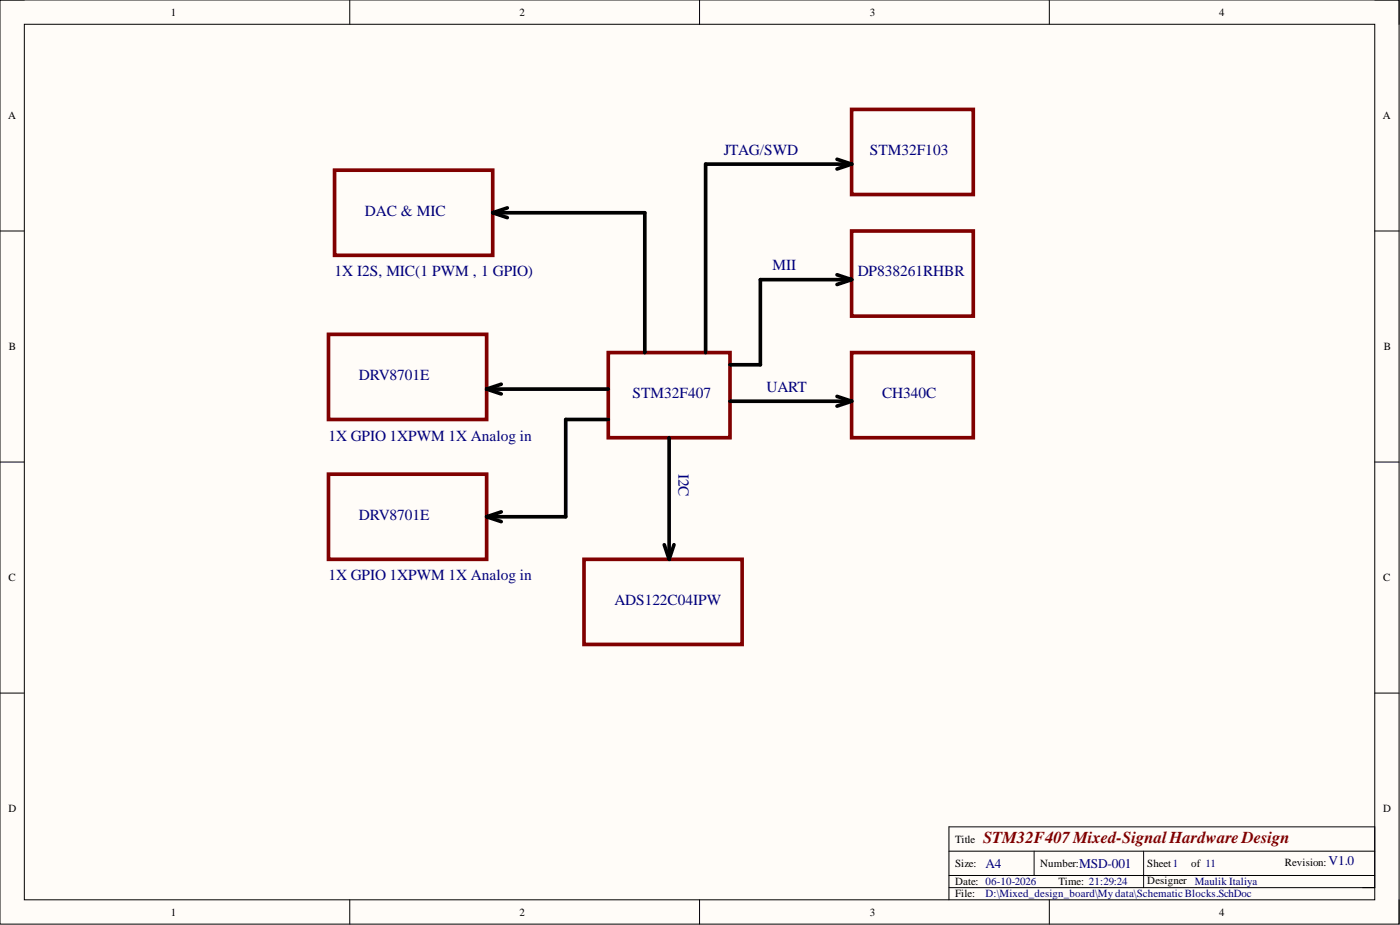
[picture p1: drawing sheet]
<svg xmlns="http://www.w3.org/2000/svg" width="292mm" height="193mm" viewBox="0 0 292 193" stroke-linecap="round" stroke-linejoin="round" font-family="sans-serif">
<path d="M0 0h291.9v192.8h-291.9z" fill-rule="evenodd" fill="#fffcf8"/>
<path d="M0 0h291.9v192.8h-291.9z" fill="none" stroke="#000" stroke-width=".21"/>
<path d="M5.1 5.1h281.7v182.6h-281.7z" fill-rule="evenodd" fill="#fffcf8"/>
<g fill="none" stroke="#000" stroke-width=".21">
<path d="M0 0h5.1M73 0v5.1M146 0v5.1M218.9 0v5.1M286.8 0h5.1v5.1M5.1 5.1h281.7v182.6h-281.7zM0 48.2h5.1M286.8 48.2h5.1M0 96.4h5.1M286.8 96.4h5.1M0 144.6h5.1M286.8 144.6h5.1"/>
<path d="M198 177.6h88.8M215.8 177.6v5M238.6 177.6v7.6M73 187.7v5.1M146 187.7v5.1M198 185.2h88.8v-12.7h-88.8v15.2M198 182.6h88.8M218.9 187.7v5.1M291.9 187.7v5.1"/>
</g>
<path d="M69.8 35.5h33v17.8h-33zM177.7 22.8h25.4v17.8h-25.4zM177.7 48.2h25.4v17.7h-25.4zM68.5 69.8h33v17.7h-33zM126.9 73.6h25.4v17.7h-25.4zM177.7 73.6h25.4v17.7h-25.4zM68.5 98.9h33v17.8h-33zM121.8 116.7h33v17.7h-33z" fill="none" stroke="#800000" stroke-width=".76"/>
<g fill="none" stroke="#000" stroke-width=".76">
<path d="M174.6 33.2l3.1 1M177.7 34.2h-30.5v39.4M177.7 34.2l-3.1 1.1M102.8 44.4h31.7v29.2M102.8 44.4l3 1M105.8 43.4l-3 1M174.6 57.3l3.1 1M177.7 58.3h-19.1v17.8h-6.3M177.7 58.3l-3.1 1.1M101.5 81.2h25.4M101.5 81.2l3.1 1M104.6 80.2l-3.1 1"/>
<path d="M126.9 87.5h-8.9v20.3h-16.5M139.6 91.3v25.4M152.3 83.7h25.4M174.6 82.7l3.1 1M177.7 83.7l-3.1 1M101.5 107.8l3.1 1M104.6 106.8l-3.1 1M138.6 113.6l1 3.1M140.6 113.6l-1 3.1"/>
</g>
<text font-size="3.5" fill="#800000" x="205.1" y="175.8">STM32F407Mixed-SignalHardware Design</text>
<g font-size="3.2" fill="#000080">
<text x="151" y="32.3">JTAG/SWD</text>
<text x="181.5" y="32.3">STM32F103</text>
<text x="76.2" y="45">DAC &amp; MIC</text>
<text x="69.8" y="57.7">1X I2S, MIC(1 PWM , 1 GPIO)</text>
<text x="161.2" y="56.4">MII</text>
<text x="179" y="57.7">DP838261RHBR</text>
<text x="74.9" y="79.2">DRV8701E</text>
<text x="132" y="83">STM32F407</text>
<text x="159.9" y="81.8">UART</text>
<text x="184" y="83">CH340C</text>
<text x="68.5" y="91.9">1X GPIO 1XPWM 1X Analog in</text>
<text x="141.6" y="98.9" transform="rotate(90 141.6 98.9)">I2C</text>
<text x="74.9" y="108.4">DRV8701E</text>
<text x="68.5" y="121.1">1X GPIO 1XPWM 1X Analog in</text>
<text x="128.2" y="126.2">ADS122C04IPW</text>
</g>
<g font-size="2.8" fill="#000080">
<text x="205.6" y="181">A4</text>
<text x="225.2" y="181">MSD-001</text>
<text x="277.2" y="180.5">V1.0</text>
</g>
<g font-size="2.3">
<text x="35.6" y="3.3">1</text>
<text x="108.4" y="3.3">2</text>
<text x="181.5" y="3.3">3</text>
<text x="254.3" y="3.3">4</text>
<text x="1.7" y="24.9">A</text>
<text x="288.5" y="24.9">A</text>
<text x="1.9" y="73.1">B</text>
<text x="288.7" y="73.1">B</text>
<text x="1.8" y="121.3">C</text>
<text x="288.6" y="121.3">C</text>
<text x="1.8" y="169.4">D</text>
<text x="288.6" y="169.4">D</text>
<text x="199.3" y="175.8">Title</text>
<text x="199.3" y="180.9">Size:</text>
<text x="199.3" y="184.7">Date: 06-10-2026</text>
<text x="217" y="180.9">Number:</text>
<text x="220.8" y="184.7">Time: 21:29:24</text>
<text x="239.4" y="180.9">Sheet1</text>
<text x="239.4" y="184.4">Designer</text>
<text x="248.5" y="180.9">of 11</text>
<text x="268" y="180.6">Revision:</text>
<text x="35.6" y="191">1</text>
<text x="108.4" y="191">2</text>
<text x="181.5" y="191">3</text>
<text x="199.3" y="187.2">File:</text>
<text x="254.3" y="191">4</text>
</g>
<g font-size="2.3" fill="#000080">
<text x="249.3" y="184.7">Maulik Italiya</text>
<text x="205.6" y="187.2">D:\Mixed_design_board\My data\Schematic Blocks.SchDoc</text>
</g>
</svg>
